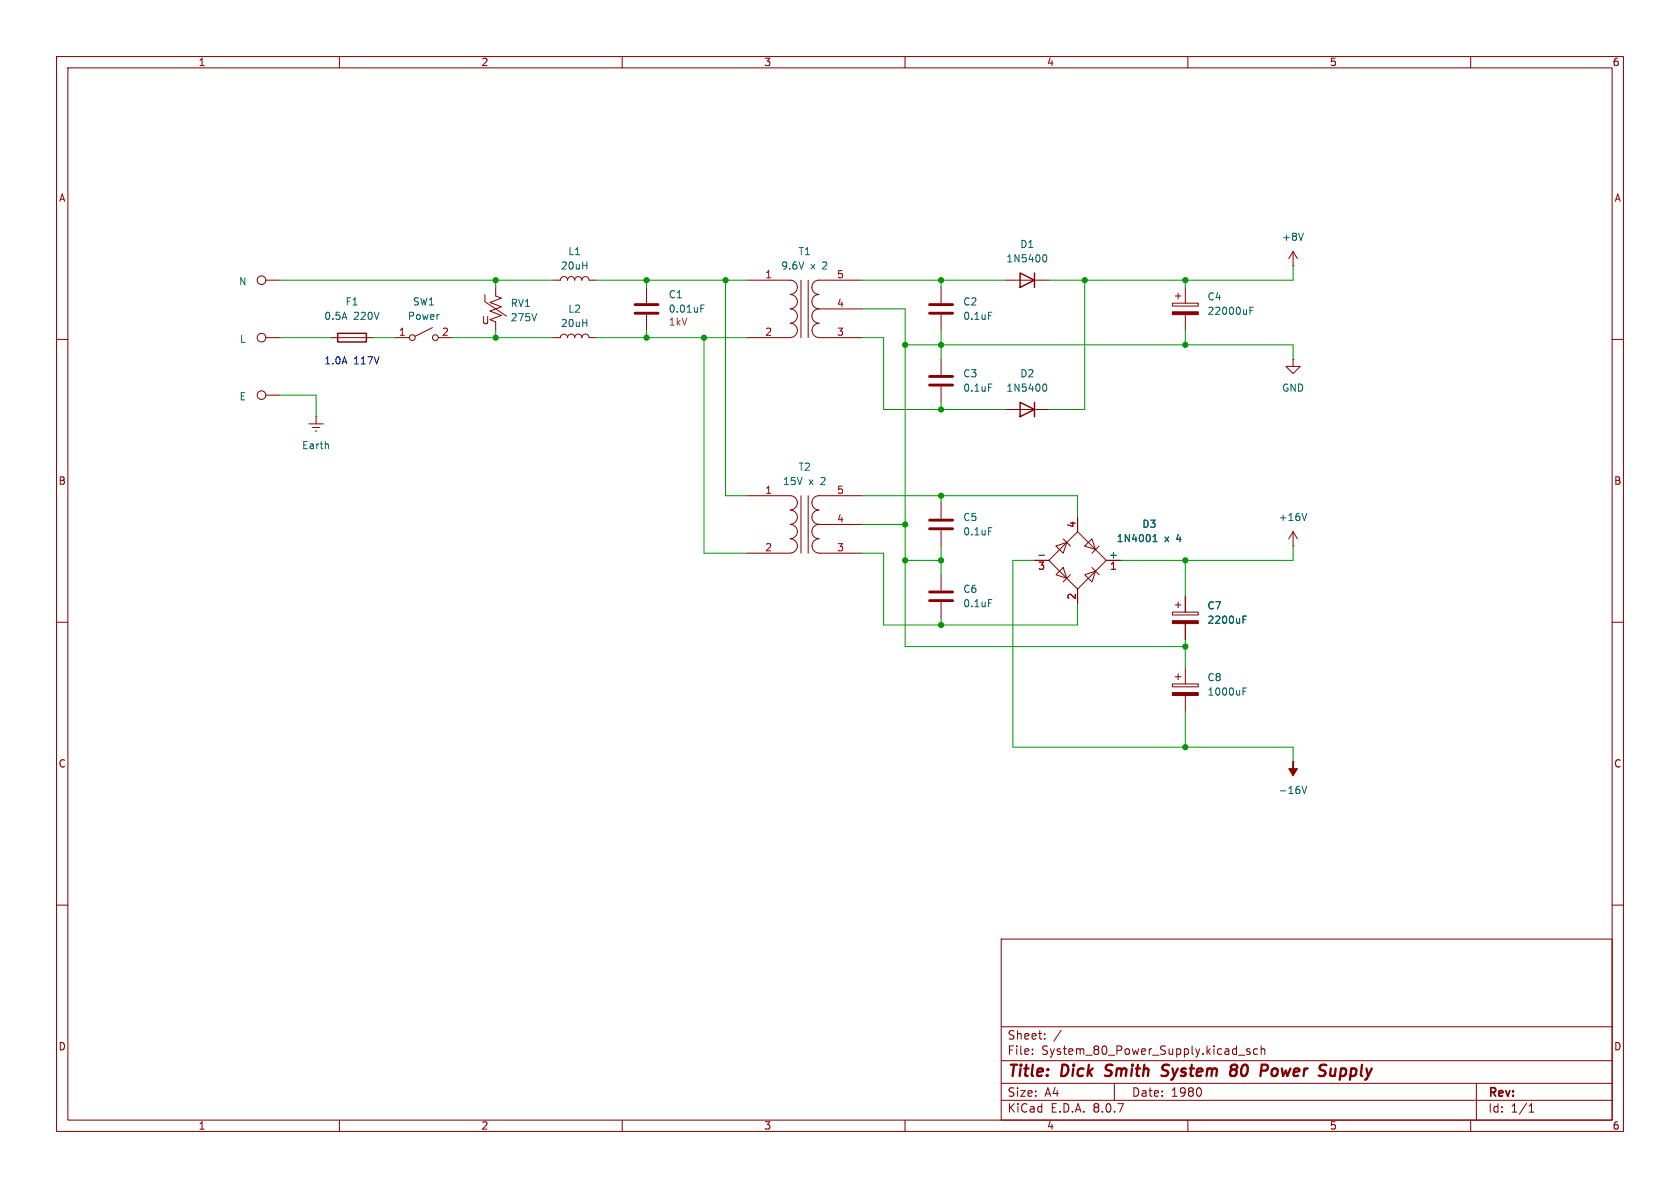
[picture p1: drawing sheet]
<svg xmlns="http://www.w3.org/2000/svg" width="297mm" height="210mm" viewBox="0 0 297 210" stroke-linecap="round" stroke-linejoin="round" font-family="sans-serif">
<g fill="none" stroke="#840000" stroke-width=".18">
<path d="M10 10h277v190h-277zM12 12h273v186h-273zM60 10v2M110 10v2M160 10v2M210 10v2M260 10v2M47 59.7h2.5M47 49.5h2.5M58.4 59.7h7.6M69.8 59.7h2.6M76.5 57.9l-3.1 1.5"/>
<path d="M77.5 59.7h2.5M85.7 52.1v1.2l3.8 2.6M87.6 50.8v1.5l1 .4-2 .8 2 .7-2 .8 2 .8-2 .7 1 .4v1.5M97.8 59.7h1.3a.64 .64 0 0 1 .6-.6 .64 .64 0 0 1 .6 .6 .64 .64 0 0 1 .7-.6 .64 .64 0 0 1 .6 .6 .64 .64 0 0 1 .6-.6 .64 .64 0 0 1 .7 .6 .64 .64 0 0 1 .6-.6 .64 .64 0 0 1 .6 .6h1.3M97.8 49.5h1.3a.64 .64 0 0 1 .6-.6 .64 .64 0 0 1 .6 .6 .64 .64 0 0 1 .7-.6 .64 .64 0 0 1 .6 .6 .64 .64 0 0 1 .6-.6 .64 .64 0 0 1 .7 .6 .64 .64 0 0 1 .6-.6 .64 .64 0 0 1 .6 .6h1.3M114.3 50.8v2.8M114.3 55.6v2.8M132.1 49.5h7.6a1.27 1.27 0 0 1 1.3 1.3M132.1 59.7h7.6M139.7 54.6a1.27 1.27 0 0 1 1.3 1.3M141 58.4a1.28 1.28 0 0 1-1.3 1.3M141 55.9a1.28 1.28 0 0 1-1.3 1.2 1.32 1.32 0 0 1 1.3 1.3"/>
<path d="M141 53.3a1.28 1.28 0 0 1-1.3 1.3M141 50.8a1.28 1.28 0 0 1-1.3 1.2 1.32 1.32 0 0 1 1.3 1.3M141.6 49.5v10.2M142.9 49.5v10.2M144.8 59.7h7.6M152.4 54.6h-7.6a1.26 1.26 0 0 0-1.3 1.3 1.26 1.26 0 0 0 1.3 1.2 1.27 1.27 0 0 0-1.2 1.3 1.27 1.27 0 0 0 1.2 1.3M152.4 49.5h-7.6a1.27 1.27 0 0 0-1.3 1.3 1.27 1.27 0 0 0 1.3 1.3 1.26 1.26 0 0 0-1.3 1.2 1.26 1.26 0 0 0 1.3 1.3M166.4 50.8v2.8M166.4 55.6v2.8M177.8 49.5h7.6M207.3 53.6h4.5v.5h-4.5zM207.8 52.3h1"/>
<path d="M208.3 51.8v1M209.5 50.8v2.8M209.5 55.6v2.8M228.6 47h.1M228.6 44.5v2.5M228.6 44.5l-.8 1.2M228.6 44.5l.8 1.2M10 60h2M47 69.9h2.5M54.6 74.9h2.5M55.2 75.6h1.3M55.8 76.2h.2"/>
<path d="M55.9 73.7h.1M55.9 73.7v1.2M166.4 63.5v2.8M166.4 68.3v2.8M177.8 72.4h7.6M228.6 63.5v1.3h1.3l-1.3 1.2-1.3-1.2h1.3M228.6 63.5h.1M285 60h2M132.1 87.6h7.6a1.27 1.27 0 0 1 1.3 1.3M132.1 97.8h7.6M139.7 92.7a1.27 1.27 0 0 1 1.3 1.3M141 96.5a1.28 1.28 0 0 1-1.3 1.3"/>
<path d="M141 94a1.28 1.28 0 0 1-1.3 1.2 1.32 1.32 0 0 1 1.3 1.3M141 91.4a1.28 1.28 0 0 1-1.3 1.3M141 88.9a1.28 1.28 0 0 1-1.3 1.2 1.32 1.32 0 0 1 1.3 1.3M141.6 87.6v10.2M142.9 87.6v10.2M144.8 97.8h7.6M152.4 92.7h-7.6a1.26 1.26 0 0 0-1.3 1.3 1.26 1.26 0 0 0 1.3 1.2 1.27 1.27 0 0 0-1.2 1.3 1.27 1.27 0 0 0 1.2 1.3M152.4 87.6h-7.6a1.27 1.27 0 0 0-1.3 1.3 1.27 1.27 0 0 0 1.3 1.3 1.26 1.26 0 0 0-1.3 1.2 1.26 1.26 0 0 0 1.3 1.3M166.4 88.9v2.8M166.4 93.7v2.8M182.9 99.1h2.5M186.7 96.5l1.9-.6-.6 1.9z"/>
<path d="M188 95.3l1.2 1.2M190.5 94l5.1 5.1-5.1 5-5.1-5zM190.5 91.4v2.6M191.8 96.5l1.2-1.2 .7 1.9zM194.3 96.5l-1.3 1.3M195.6 99.1h2.5M228.6 96.5h.1M228.6 94l-.8 1.3M228.6 94v2.5M228.6 94l.8 1.3M10 110h2M166.4 101.6v2.8"/>
<path d="M166.4 106.4v2.8M186.7 101.6l1.3-1.3 .6 1.9zM189.2 101.6l-1.2 1.3M190.5 104.1v2.6M191.8 101.6l1.9-.6-.7 1.9zM193 100.3l1.3 1.3M207.3 108.2h4.5v.5h-4.5zM207.8 106.9h1M207.8 119.6h1M208.3 106.4v1M208.3 119.1v1M209.5 105.4v2.8"/>
<path d="M209.5 110.2v2.8M209.5 118.1v2.8M285 110h2M207.3 120.9h4.5v.5h-4.5zM209.5 122.9v2.8M228.6 134.6h.1M10 160h2M177 166h108v32h-108zM285 160h2M60 198v2M110 198v2M160 198v2"/>
<path d="M177 194.5h108M177 191.5h108M177 187.5h108M177 181.5h108M182.5 186.3v.1M182.5 185.5v.1M184.7 183.6v.1M184.7 182.8v.1M187.6 182.1l-1.3 2M197 191.5v3M210 198v2M212.2 192.4l.2 .5-.2 .8"/>
<path d="M219 186.5h1.1M221 185.5l-.4-.1-.2 .2 .1 .2 .5 .2v.3h-.6M222.3 185.5l-.4-.1-.3 .3v.4l.1 .2h.6M223 185.5l.2-.1 .3 .1 .1 .9M223 184.9v1.5M260 198v2M261 191.5v6.5M270.3 196.6h.9M270.3 195.5l.4-.4v1.5"/>
<circle cx="46.2" cy="59.7" r=".76"/>
<circle cx="46.2" cy="49.5" r=".76"/>
<circle cx="72.9" cy="59.7" r=".51"/>
<circle cx="77" cy="59.7" r=".51"/>
<circle cx="46.2" cy="69.8" r=".76"/>
</g>
<path d="M195.3 190.1l.3 .1M195.6 188.4l-.1 .4 .1 .2M206.4 190a.85 .85 0 0 1-1.1 .1M206.4 188.2l-.7 .1a.46 .46 0 0 0-.2 .5 .46 .46 0 0 0 .3 .4l.6 .2M217.8 188.3l.6-.1 .3 .2v.3l-.4 .4M217.9 189.1h.4M218.3 189.1l.3 .2a.67 .67 0 0 1-.1 .7 .67 .67 0 0 1-.7 .2M225.6 188.9a.62 .62 0 0 0-.8 .4v.7l.3 .2h.3M236 190l-.3 .2M236.1 188.9l-.1 1.3" fill="none" stroke="#840000" stroke-width=".4"/>
<path d="M112.3 55.4h4M112.3 53.8h4M164.3 55.4h4.1M164.3 53.8h4.1M164.3 68.1h4.1M164.3 66.5h4.1M164.3 93.5h4.1M164.3 91.9h4.1M164.3 106.2h4.1M164.3 104.6h4.1" fill="none" stroke="#840000" stroke-width=".51"/>
<g fill="none" stroke="#006464" stroke-width=".18">
<path d="M123.9 54.5h.4M123.9 53.9h.6M174.8 55.2h.6M184.5 45.1l.1-.1a.68 .68 0 0 1 .5 .7 .68 .68 0 0 1-.5 .6l-.1-.1M221 54.9h.4M221.6 54.3h-.6v1.3M230.4 41.2l-.4 1.3M58 78.5l.1 .8M174.8 67.9h.6M184.5 67.9h.1a.68 .68 0 0 1 .5 .6 .68 .68 0 0 1-.5 .7l-.1-.1M174.8 93.3h.6M183.7 98.2h.9"/>
<path d="M203.8 95.8h.8M203.8 94.9l.4-.4v1.3M231 90.7l-.4 1.3M174.8 106h.6M219.8 109.5h.4M219.8 108.9h.6M219.8 122.2h.4M219.8 121.6h.6M230.2 139l.4 1.3 .4-1.3"/>
</g>
<path d="M59.7 58.9h5.1v1.6h-5.1zM180.3 48.3l2.6 1.2-2.6 1.3zM182.9 48.3v2.5M180.3 71.1l2.6 1.3-2.6 1.3zM182.9 71.1v2.6" fill="none" stroke="#840000" stroke-width=".25"/>
<g fill="#840000" stroke="#840000" stroke-width=".18">
<path d="M207.3 109.7h4.5v.5h-4.5z"/>
<path d="M207.3 122.4h4.5v.5h-4.5z"/>
<path d="M207.3 55.1h4.5v.5h-4.5z"/>
<path d="M228.6 134.6v1.3h.8l-.8 1.3-.8-1.3h.8z"/>
</g>
<g fill="none" stroke="#009600" stroke-width=".18">
<path d="M49.5 59.7h8.9M49.5 49.5h48.3M66 59.7h3.8M80 59.7h17.8M87.6 49.5v1.3M87.6 58.4v1.3M105.4 59.7h26.7M105.4 49.5h26.7M114.3 49.5v1.3M114.3 58.4v1.3M124.5 59.7v38.1h7.6M128.3 49.5v38.1h3.8"/>
<path d="M152.4 54.6h7.6v59.7h49.5M152.4 59.7h3.8v12.7h21.6M152.4 49.5h25.4M166.4 49.5v1.3M166.4 58.4v5.1M191.8 49.5v22.9h-6.4M209.5 49.5v1.3M209.5 58.4v2.6M228.6 47v2.5h-43.2M49.5 69.9h6.4v3.8M160 61h68.6v2.5M166.4 71.1v1.3"/>
<path d="M152.4 97.8h3.8v12.7h34.3v-3.8M152.4 87.6h38.1v3.8M152.4 92.7h7.6M160 99.1h6.4M166.4 87.6v1.3M166.4 96.5v5.1M182.9 99.1h-3.8v33h49.5v2.5M209.5 99.1v6.3M228.6 96.5v2.6h-30.5M166.4 109.2v1.3M209.5 113v5.1M209.5 125.7v6.4"/>
</g>
<g fill="#009600" stroke="#009600" stroke-width=".18">
<circle cx="114.3" cy="49.5" r=".46"/>
<circle cx="124.5" cy="59.7" r=".46"/>
<circle cx="114.3" cy="59.7" r=".46"/>
<circle cx="87.6" cy="59.7" r=".46"/>
<circle cx="87.6" cy="49.5" r=".46"/>
<circle cx="128.3" cy="49.5" r=".46"/>
<circle cx="209.5" cy="132.1" r=".46"/>
<circle cx="209.5" cy="99.1" r=".46"/>
<circle cx="209.5" cy="114.3" r=".46"/>
<circle cx="166.4" cy="99.1" r=".46"/>
<circle cx="160" cy="99.1" r=".46"/>
<circle cx="166.4" cy="110.5" r=".46"/>
<circle cx="166.4" cy="61" r=".46"/>
<circle cx="166.4" cy="72.4" r=".46"/>
<circle cx="160" cy="61" r=".46"/>
<circle cx="166.4" cy="87.6" r=".46"/>
<circle cx="160" cy="92.7" r=".46"/>
<circle cx="166.4" cy="49.5" r=".46"/>
<circle cx="191.8" cy="49.5" r=".46"/>
<circle cx="209.5" cy="49.5" r=".46"/>
<circle cx="209.5" cy="61" r=".46"/>
</g>
<g font-size="2.8" fill="#840000">
<text x="178" y="190.9">Title:</text>
<text x="187.7" y="190.9">Dick</text>
<text x="196.3" y="190.9">Smith</text>
<text x="207.1" y="190.9">System</text>
<text x="220" y="190.9">80</text>
<text x="226.1" y="190.9">Power</text>
<text x="237.3" y="190.9">Supply</text>
</g>
<g font-size="2.1" fill="#840000">
<text x="178" y="184">Sheet:</text>
<text x="178" y="186.7">File:</text>
<text x="184.1" y="186.7">System_80_Power_Supply.kicad_sch</text>
<text x="178" y="196.9">KiCad</text>
<text x="178" y="194.1">Size:</text>
<text x="184.7" y="194.1">A4</text>
<text x="185.7" y="196.9">E.D.A.</text>
<text x="193.3" y="196.9">8.0.7</text>
<text x="200" y="194.1">Date:</text>
<text x="207" y="194.1">1980</text>
<text x="263" y="194.3">Rev:</text>
<text x="263" y="196.9">Id:</text>
<text x="267.1" y="196.9">1/1</text>
</g>
<g font-size="1.8" fill="#840000">
<text x="35" y="11.9">1</text>
<text x="85" y="11.9">2</text>
<text x="135" y="11.9">3</text>
<text x="185" y="11.9">4</text>
<text x="235" y="11.9">5</text>
<text x="285" y="11.9">6</text>
<text x="10.3" y="35.9">A</text>
<text x="285.3" y="35.9">A</text>
<text x="85.1" y="57.5">U</text>
<text x="10.3" y="85.9">B</text>
<text x="285.3" y="85.9">B</text>
<text x="10.3" y="135.9">C</text>
<text x="285.3" y="135.9">C</text>
<text x="10.3" y="185.9">D</text>
<text x="285.3" y="185.9">D</text>
<text x="35" y="199.9">1</text>
<text x="85" y="199.9">2</text>
<text x="135" y="199.9">3</text>
<text x="185" y="199.9">4</text>
<text x="235" y="199.9">5</text>
<text x="285" y="199.9">6</text>
</g>
<g font-size="1.8" fill="#006464">
<text x="99" y="47.9">20uH</text>
<text x="100.4" y="45.3">L1</text>
<text x="138" y="47.9">9.6V</text>
<text x="141.1" y="45.3">T1</text>
<text x="143.3" y="47.9">x</text>
<text x="145.5" y="47.9">2</text>
<text x="177.8" y="46.6">1N5400</text>
<text x="180.3" y="44">D1</text>
<text x="226.6" y="42.8">+8V</text>
<text x="42.2" y="50.6">N</text>
<text x="118.1" y="52.9">C1</text>
<text x="213.4" y="53.3">C4</text>
<text x="57.2" y="56.7">0.5A</text>
<text x="61" y="54.2">F1</text>
<text x="62.5" y="56.7">220V</text>
<text x="72" y="56.7">Power</text>
<text x="72.9" y="54.2">SW1</text>
<text x="90.2" y="54.5">RV1</text>
<text x="90.2" y="57">275V</text>
<text x="99" y="58">20uH</text>
<text x="100.4" y="55.5">L2</text>
<text x="118.1" y="55.5">0.01uF</text>
<text x="170.2" y="54.2">C2</text>
<text x="170.2" y="56.7">0.1uF</text>
<text x="213.4" y="55.9">22000uF</text>
<text x="42.3" y="60.8">L</text>
<text x="42.2" y="71">E</text>
<text x="170.2" y="66.9">C3</text>
<text x="170.2" y="69.4">0.1uF</text>
<text x="177.8" y="69.4">1N5400</text>
<text x="180.3" y="66.9">D2</text>
<text x="226.6" y="69.4">GND</text>
<text x="53.3" y="79.6">Earth</text>
<text x="141.1" y="83.4">T2</text>
<text x="138.3" y="86">15V</text>
<text x="143" y="86">x</text>
<text x="145.2" y="86">2</text>
<text x="170.2" y="92.3">C5</text>
<text x="170.2" y="94.8">0.1uF</text>
<text x="201.9" y="93.5">D3</text>
<text x="226" y="92.3">+16V</text>
<text x="196" y="98.8">+</text>
<text x="197.3" y="96">1N4001</text>
<text x="205.9" y="96">x</text>
<text x="208.1" y="96">4</text>
<text x="170.2" y="105">C6</text>
<text x="170.2" y="107.5">0.1uF</text>
<text x="213.4" y="107.9">C7</text>
<text x="213.4" y="110.5">2200uF</text>
<text x="213.4" y="120.6">C8</text>
<text x="213.4" y="123.2">1000uF</text>
<text x="226" y="140.6">-16V</text>
</g>
<g font-size="1.8" fill="#a90000">
<text x="135.2" y="49.3">1</text>
<text x="147.9" y="49.3">5</text>
<text x="70.4" y="59.4">1</text>
<text x="78" y="59.4">2</text>
<text x="135.2" y="59.4">2</text>
<text x="147.9" y="59.4">3</text>
<text x="147.9" y="54.4">4</text>
<text x="135.2" y="87.4">1</text>
<text x="147.9" y="87.4">5</text>
<text x="147.9" y="92.5">4</text>
<text x="190.2" y="93.4" transform="rotate(-90 190.2 93.4)">4</text>
<text x="135.2" y="97.5">2</text>
<text x="147.9" y="97.5">3</text>
<text x="183.4" y="101">3</text>
<text x="196.1" y="101">1</text>
<text x="190.2" y="106.1" transform="rotate(-90 190.2 106.1)">2</text>
</g>
<text font-size="1.8" fill="#840084" x="118.1" y="57.8">1kV</text>
<g font-size="1.8" fill="#0000c2">
<text x="57.2" y="64.6">1.0A</text>
<text x="62.5" y="64.6">117V</text>
</g>
</svg>
